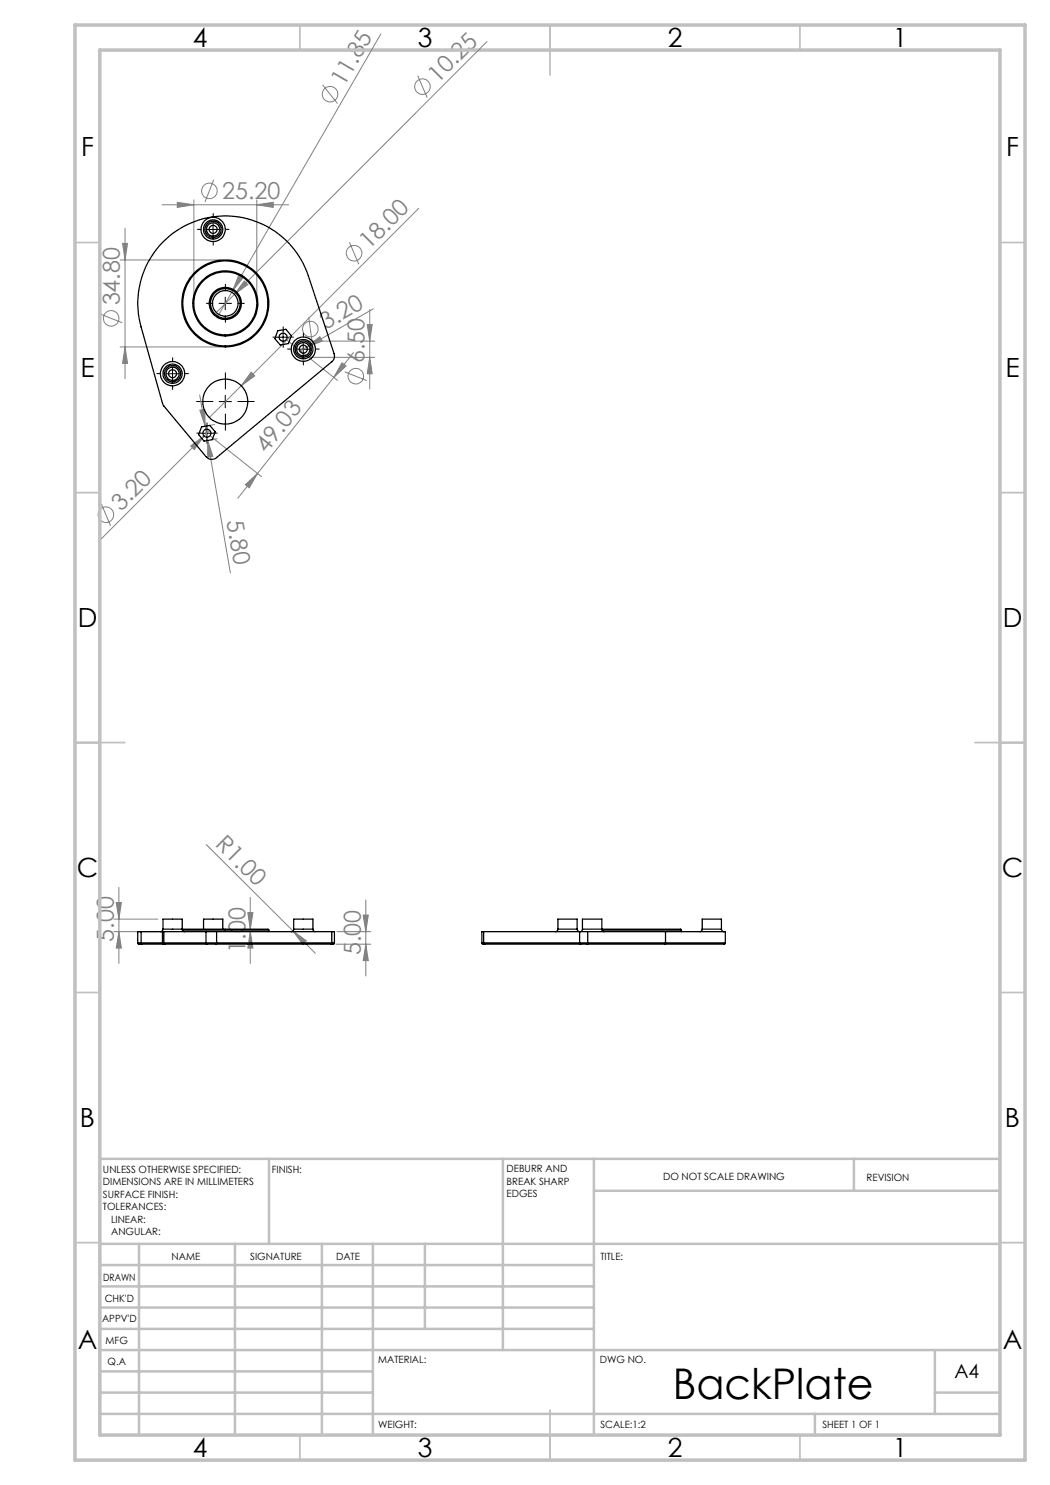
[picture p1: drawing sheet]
<svg xmlns="http://www.w3.org/2000/svg" width="210mm" height="297mm" viewBox="0 0 210 297" stroke-linecap="round" stroke-linejoin="round" font-family="sans-serif">
<g fill="none" stroke="#808080" stroke-width=".2">
<path d="M64.5 17l3 3.7M76.2 6.8l-29.7 51.3M83.5 15.1l1.9 4.4M97.4 8.3l-54.1 54.2M38.8 40v19.7M42.8 35.9l-1.8 4.5M51.4 40v19.7M24 52h20.1M24.5 48.7h1l-.5 3.3zM25 45.6v30.1M32.4 41h25.3M35.5 40.5l3.3 .5-3.3 .5z"/>
<path d="M46.5 58.1l-2.9 5.1M47.8 55l.8 .5-2.1 2.6zM48.9 56.2l.7 .7-2.7 2zM51.4 41l3.2-.5v1zM69.9 48.4l1.9 4.4M83.7 41.7l-35.4 35.4M20 62.8l4.4 1.8M24 69.4h20.1M25 69.4l.5 3.3h-1zM39.9 79l1.1 6.2M48.3 77.1l-6.4 6.4M50.2 74.4l.7 .8-2.6 1.9z"/>
<path d="M57.4 68l10.1 8.1M61.3 69.4l2.7-2.1 .5 .9zM61.3 69.4l-1.3 .8M61.7 68.2h13.2M61.7 71.5h13.2M61.7 63.4l.7 4.8M66.7 75.5l-15.2 19.2M68.4 72.6l.8 .6-2.5 2.3zM68.9 74.4l4.5 1.7M70.7 70.5l-4 5M73.4 64.9h1l-.5 3.3zM73.9 71.5l.5 3.3h-1z"/>
<path d="M73.9 61.9v15.9M74.6 61.8l-13.3 7.6M38.1 89.2l2.7-2-2 2.7zM40 82.1l1-.2v3.3zM41 85.2l5.1 29.4M41.5 88.1l1.1 3.2-1 .1zM41.9 86.1l-21.6 21.6M42.2 87.3l10.1 8M42.9 84.9l-.9 .2M43.4 87.8l-.9 .1M49.1 96.9l2.4-2.2-1.7 2.9zM51.5 94.7l-3.9 5"/>
<path d="M20.2 100.7l1.9 4.5M23.8 177.5v15.2M41.2 168.9l21.9 21.8M50.1 179.5v13.2M73.2 180v15.2M22.8 183.8h8.8M22.8 186.3h9M23.2 180.5h1.1l-.5 3.3zM23.8 186.3l.5 3.3h-1.1zM49.6 182.5h1l-.5 3.3zM50.1 186.3l.5 3.3h-1zM58.6 186.2l2.7 2-.7 .7z"/>
<path d="M67.2 188.8h7M67.4 186.3h6.8M72.6 183h1.1l-.5 3.3zM73.2 188.8l.5 3.3h-1.1z"/>
<circle cx="66" cy="18.8" r="1.56"/>
<circle cx="84.5" cy="17.3" r="1.56"/>
<circle cx="41.9" cy="38.2" r="1.56"/>
<circle cx="70.8" cy="50.6" r="1.57"/>
<circle cx="22.2" cy="63.7" r="1.56"/>
<circle cx="62.1" cy="65.8" r="1.56"/>
<circle cx="71.2" cy="75.2" r="1.56"/>
<circle cx="21.2" cy="102.9" r="1.57"/>
</g>
<g fill="none" stroke="#000" stroke-width=".2" stroke-dasharray="15.2 1.3 1.3 1.3">
<path d="M40.1 45.9h-.6M42.6 43.4v-.7M42.6 48.4v.6M45.1 58.2v-1.3M45.1 45.9h.7M32 74.7h-.6M34.5 72.2v-.6M34.5 77.2v.7M37 74.7h.7M42.6 60.7h-1.3M45.1 63.2v1.3M45.1 77.8v-3.2"/>
<path d="M47.6 60.7h1.3M55.4 67.4h-.8M56.6 66.2v-.8M56.6 68.7v.8M57.9 67.4h.8M58.2 69.8h-.7M60.7 67.3v-.7M60.7 72.3v.7M63.2 69.8h.7M40.1 86.6h-.8M41.4 85.4v-.8M41.4 87.9v.8"/>
<path d="M42.6 80.3h-3.3M42.6 86.6h.8M45.1 82.8v3.3M47.6 80.3h3.2"/>
</g>
<g fill="none" stroke="#000" stroke-width=".2">
<path d="M41.4 45.9h2.5M42.6 44.6v2.5M45 59.4v2.5M33.3 74.8h2.5M34.5 73.5v2.5M43.8 60.7h2.5M45 79.1v2.5M55.4 67.4h2.5M56.6 66.2v2.5M59.4 69.8h2.5M60.6 68.6v2.5M40.1 86.6h2.5"/>
<path d="M41.4 85.4v2.5M43.8 80.3h2.5"/>
</g>
<g fill="none" stroke="#c0c0c0" stroke-width=".35">
<path d="M60 5v5M110 5v10M160 5v5M15 48.5h5M200 48.5h5M15 98.5h5M200 98.5h5M15 148.5h10M195 148.5h10M15 198.5h5M200 198.5h5M15 248.5h5"/>
<path d="M200 248.5h5M60 287v5M110 282v10M160 287v5"/>
</g>
<g fill="none" stroke="#c0c0c0" stroke-width=".5">
<path d="M53.8 231.8v17M100.6 231.8v38.2M118.8 231.8v55.2M118.8 238.2h81.2M170.8 231.8v6.4M200 231.8h-180v55.2M20 248.8h180M20 257.3h98.8M20 253h98.8M27.8 248.8v38.2M47 248.8v38.2M64.4 248.8v38.2"/>
<path d="M74.6 248.8v38.2M85 248.8v17M20 265.8h98.8M20 261.5h98.8M20 278.5h54.6M20 274.3h54.6M20 270h180M187 278.5h13M187 270v12.8M20 282.8h180M163 282.8v4.2"/>
</g>
<path d="M15 5h190v287h-190zM20 10h180v277h-180z" fill="none" stroke="#c0c0c0" stroke-width=".7"/>
<g fill="#808080">
<path d="M58.6 186.2l2.7 2-.7 .7z"/>
<path d="M61.3 69.4l2.7-2.1 .5 .9z"/>
<path d="M50.2 74.4l.7 .8-2.6 1.9z"/>
<path d="M48.9 56.2l.7 .7-2.7 2z"/>
<path d="M38.1 89.2l2.7-2-2 2.7z"/>
<path d="M47.8 55l.8 .5-2.1 2.6z"/>
<path d="M35.5 40.5l3.3 .5-3.3 .5zM51.4 41l3.2-.5v1z"/>
<path d="M49.1 96.9l2.4-2.2-1.7 2.9zM68.4 72.6l.8 .6-2.5 2.3z"/>
<path d="M50.1 186.3l.5 3.3h-1zM49.6 182.5h1l-.5 3.3z"/>
<path d="M23.2 180.5h1.1l-.5 3.3zM23.8 186.3l.5 3.3h-1.1zM72.6 183h1.1l-.5 3.3zM73.2 188.8l.5 3.3h-1.1zM73.4 64.9h1l-.5 3.3zM73.9 71.5l.5 3.3h-1zM24.5 48.7h1l-.5 3.3zM25 69.4l.5 3.3h-1z"/>
<path d="M40 82.1l1-.2v3.3zM41.5 88.1l1.1 3.2-1 .1z"/>
</g>
<g fill="none" stroke="#000" stroke-width=".25">
<path d="M32.6 48.4a17.5 17.5 0 0 1 29.1 6.8l5.1 15.5a1.44 1.44 0 0 1-.4 1.7l-23.1 19.1a1.51 1.51 0 0 1-2.1-.2l-8.6-10.3-4.4-15.6a17.5 17.5 0 0 1 4.4-17zM55.6 66.1l1.6-.2 1.1 1.3-.6 1.5-1.6 .3-1.1-1.3zM40.3 85.4l1.6-.3 1.1 1.3-.6 1.5-1.6 .3-1.1-1.3zM27.6 188.6l.2 .2h.7M27.6 188.6h.6M28.2 188.6l.3 .2M28.2 186.3h-.6v2.3M28.2 188.6h4.3M28.2 186.3h4.3M28.2 186.3v2.3M28.5 188.8h4.2M32.5 188.6l.2 .2"/>
<path d="M32.5 188.6h.3M32.5 186.3h.3M32.5 186.3v2.3M32.6 185.8l-.2 .4-.3 .1M32.6 185.8v-2h3.8v2M32.6 185.8h3.8M32.7 188.8h.3M32.8 188.6l.2 .2M32.8 188.6h8.4M32.8 186.3h8.4M32.8 186.3v2.3M33 188.8h8.4"/>
<path d="M36.4 185.8l.2 .4 .3 .1M36.4 185.9l17.2-.1 .2 .2M36.5 186h17.3M40.7 185.8v-2h3.9v2M41.2 186.3h2.1M41.2 188.6h2.1M41.2 188.6l.2 .2M41.2 186.3v2.3M41.4 188.8h1.8M43.2 188.8h23M43.3 188.6l-.1 .2M43.3 186.3v2.3"/>
<path d="M43.3 188.6h23.1M43.3 186.3h23.1M53.8 186v.3M58.7 185.8v.3l-.5 .2M58.7 185.8v-2h3.9v2M58.7 185.8h3.9M62.6 185.8l.1 .3 .4 .2M66.4 188.6l-.2 .2M66.4 186.3h.5v2.3M66.4 188.6h.5M66.4 186.3v2.3M66.9 188.6l-.2 .2h-.5"/>
<path d="M96.4 188.6l.1 .2h.4M96.4 188.6h.3M96.7 188.6l.2 .2M96.7 186.3h-.3v2.3M96.7 188.6h19.2M96.7 186.3h19.2M96.7 186.3v2.3M96.9 188.8h19.2M111.6 185.8l-.2 .4-.3 .1M111.6 185.8v-2h3.8v2M111.6 185.8h3.8M115.4 185.8l.2 .4 .3 .1"/>
<path d="M115.9 188.6l.2 .2M115.9 188.6h1.6M115.9 186.3h1.6M115.9 186.3v2.3M116.1 188.8h1.4M116.5 185.8l-.1 .3-.4 .2M116.5 185.8v-2h3.9v2M116.5 185.8h3.9M117.5 188.8h15.5M117.5 188.6v.2M117.5 188.6h15.6M117.5 186.3h15.6"/>
<path d="M117.5 186.3v2.3M120.4 185.8l.1 .4 .4 .1M120.4 185.8h15.7l.2 .2M120.4 186h15.9M133.1 188.6l-.1 .2M133.1 186.3h12v2.3M133.1 188.6h12M133.1 186.3v2.3M136.3 186v.3M140.4 185.8l-.1 .4-.4 .1M140.4 185.8v-2h3.9v2M140.4 185.8h3.9"/>
<path d="M144.3 185.8l.2 .4 .3 .1M145.1 188.6l-.2 .2h-11.9"/>
<circle cx="42.6" cy="45.9" r="1.92"/>
<circle cx="42.6" cy="45.9" r="1.63"/>
<circle cx="42.6" cy="45.9" r="2.41"/>
<circle cx="42.6" cy="45.9" r="1.33"/>
<circle cx="42.6" cy="45.9" r=".8"/>
<circle cx="34.5" cy="74.7" r="1.91"/>
<circle cx="34.5" cy="74.7" r="1.63"/>
<circle cx="34.5" cy="74.7" r="1.33"/>
<circle cx="34.5" cy="74.8" r="2.43"/>
<circle cx="34.5" cy="74.8" r=".8"/>
<circle cx="45" cy="60.7" r="2.56"/>
<circle cx="45" cy="60.7" r="3.2"/>
<circle cx="45.1" cy="60.7" r="6.5"/>
<circle cx="45.1" cy="60.7" r="8.7"/>
<circle cx="45.1" cy="60.7" r="6.3"/>
<circle cx="45.1" cy="60.7" r="8.5"/>
<circle cx="45.1" cy="60.7" r="2.96"/>
<circle cx="56.6" cy="67.4" r=".81"/>
<circle cx="60.6" cy="69.8" r="2.41"/>
<circle cx="60.6" cy="69.8" r="1.33"/>
<circle cx="60.7" cy="69.8" r="1.63"/>
<circle cx="60.7" cy="69.8" r=".8"/>
<circle cx="60.7" cy="69.8" r="1.93"/>
<circle cx="41.4" cy="86.6" r=".81"/>
<circle cx="45.1" cy="80.3" r="4.5"/>
</g>
<text font-size="8.5" x="134.5" y="279.7">BackPlate</text>
<g font-size="5.3">
<text x="38.5" y="9.5">4</text>
<text x="83.5" y="9.5">3</text>
<text x="133.6" y="9.5">2</text>
<text x="178.6" y="9.5">1</text>
<text x="16.2" y="31.2">F</text>
<text x="201.2" y="31.2">F</text>
<text x="16.1" y="75.5">E</text>
<text x="201.1" y="75.5">E</text>
<text x="15.5" y="125.5">D</text>
<text x="200.5" y="125.5">D</text>
<text x="15.4" y="175.5">C</text>
<text x="200.4" y="175.5">C</text>
<text x="16" y="225.5">B</text>
<text x="201" y="225.5">B</text>
<text x="15.5" y="269.7">A</text>
<text x="200.5" y="269.7">A</text>
<text x="38.5" y="291.5">4</text>
<text x="83.5" y="291.5">3</text>
<text x="133.6" y="291.5">2</text>
<text x="178.6" y="291.5">1</text>
</g>
<g font-size="4.7" fill="#808080">
<text x="68.8" y="17.5" transform="rotate(-60 68.8 17.5)">11.85</text>
<text x="87.5" y="16.7" transform="rotate(-45 87.5 16.7)">10.25</text>
<text x="44.5" y="39.9">25.20</text>
<text x="73.9" y="50" transform="rotate(-45 73.9 50)">18.00</text>
<text x="24" y="61.1" transform="rotate(-90 24 61.1)">34.80</text>
<text x="65.2" y="66" transform="rotate(-30 65.2 66)">3.20</text>
<text x="72.9" y="72.6" transform="rotate(-90 72.9 72.6)">6.50</text>
<text x="53.3" y="90.8" transform="rotate(-52 53.3 90.8)">49.03</text>
<text x="24.2" y="102.3" transform="rotate(-45 24.2 102.3)">3.20</text>
<text x="45.3" y="104.2" transform="rotate(80 45.3 104.2)">5.80</text>
<text x="42.9" y="169.1" transform="rotate(45 42.9 169.1)">R1.00</text>
<text x="22.8" y="188.4" transform="rotate(-90 22.8 188.4)">5.00</text>
<text x="49.1" y="190.5" transform="rotate(-90 49.1 190.5)">1.00</text>
<text x="72.2" y="191" transform="rotate(-90 72.2 191)">5.00</text>
</g>
<text font-size="3.9" x="190.9" y="275.5">A4</text>
<g font-size="2">
<text x="20.6" y="234.6">UNLESS OTHERWISE SPECIFIED:</text>
<text x="20.6" y="237.1">DIMENSIONS ARE IN MILLIMETERS</text>
<text x="20.6" y="239.6">SURFACE FINISH:</text>
<text x="54.4" y="234.6">FINISH:</text>
<text x="101.3" y="234.5">DEBURR AND</text>
<text x="101.3" y="237">BREAK SHARP</text>
<text x="101.3" y="239.5">EDGES</text>
<text x="132.6" y="236">DO NOT SCALE DRAWING</text>
<text x="173.3" y="236.2">REVISION</text>
<text x="20.6" y="242.1">TOLERANCES:</text>
<text x="22.2" y="244.6">LINEAR:</text>
<text x="22.2" y="247.1">ANGULAR:</text>
<text x="34.3" y="252">NAME</text>
<text x="50" y="251.9">SIGNATURE</text>
<text x="67.2" y="251.9">DATE</text>
<text x="120.1" y="251.9">TITLE:</text>
<text x="20.6" y="256.1">DRAWN</text>
<text x="20.9" y="260.3">CHK'D</text>
<text x="20.4" y="264.4">APPV'D</text>
<text x="21.1" y="268.8">MFG</text>
<text x="21.5" y="273">Q.A</text>
<text x="75.6" y="272.5">MATERIAL:</text>
<text x="120" y="272.5">DWG NO.</text>
<text x="75.6" y="285.5">WEIGHT:</text>
<text x="120.1" y="285.6">SCALE:1:2</text>
<text x="164.5" y="285.6">SHEET 1 OF 1</text>
</g>
</svg>
